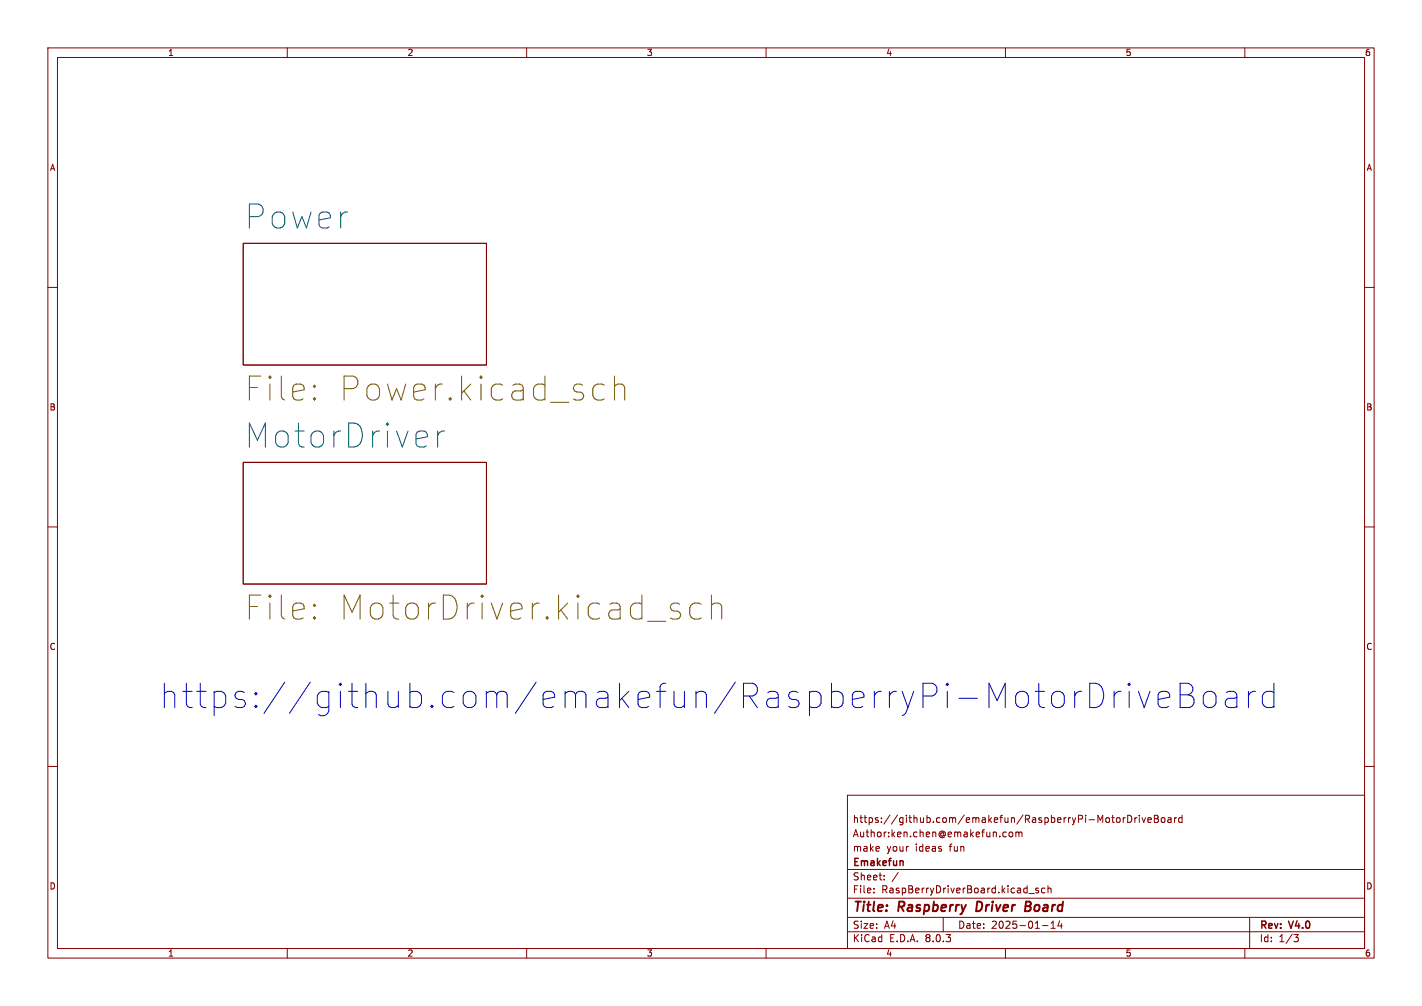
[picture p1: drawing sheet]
<svg xmlns="http://www.w3.org/2000/svg" width="297mm" height="210mm" viewBox="0 0 297 210" stroke-linecap="round" stroke-linejoin="round" font-family="sans-serif">
<g fill="none" stroke="#840000" stroke-width=".21">
<path d="M10 10h277v190h-277zM12 12h273v186h-273zM60 10v2M110 10v2M160 10v2M210 10v2M260 10v2M10 60h2M50.8 50.8h50.8v25.4h-50.8zM285 60h2M50.8 96.5h50.8v25.4h-50.8zM10 110h2"/>
<path d="M285 110h2M10 160h2M285 160h2M177 166h108v32h-108zM209.6 174.6h.6M209.6 173.8h.6M210.8 173.8l.2-.1 .5 .1v.6l-.1 .2-.4 .1-.2-.1zM212.2 173.8l.4-.1 .2 .2M212.2 173.7v1M212.8 173.9l.2-.2 .4 .1 .1 .9M212.8 173.9v.8M233.3 170.8l.4-.1 .3 .3-.2 .6h-.5"/>
<path d="M234.6 170.7v1M235 170.7l-.4 .3M235.5 170.2a.76 .76 0 0 1 .9 .7 .76 .76 0 0 1-.9 .8zM237 170.7v1M237.5 170.7l-.5 .3M238 170.2v.1M238 170.7v1M238.5 170.7l.4 1 .3-1M239.7 171.2l.8-.1-.1-.3-.4-.1-.3 .2 .1 .7h.6M241.1 170.2h.5l.3 .3-.3 .4 .3 .2 .1 .3-.3 .3h-.6zM241.1 170.9h.5M242.6 170.8l.2-.1 .4 .1 .1 .6-.1 .2-.4 .1-.2-.1z"/>
<path d="M244 170.8h.5l.1 .9M244.6 171.1h-.5l-.2 .2 .2 .4 .5-.1M245.3 170.7v1M245.7 170.7l-.4 .3M246.9 170.8l-.4-.1-.3 .3 .1 .6h.6M246.9 170.2v1.5M60 198v2M110 198v2M160 198v2M177 194.5h108M177 191.5h108M177 187.5h108"/>
<path d="M177 181.5h108M182.5 186.3v.1M182.5 185.5v.1M184.7 183.6v.1M184.7 182.8v.1M187.6 182.1l-1.3 2M197 191.5v3M210 198v2M214.9 186.5h1.1M216.9 185.5l-.4-.1-.2 .2 .1 .2 .5 .2v.3h-.6M217.7 193.2h1.2M218.2 185.5l-.4-.1-.3 .3 .2 .6h.5"/>
<path d="M218.9 185.5l.2-.1 .4 .1v.9M218.9 184.9v1.5M219.5 193.8h.9M219.5 192.7l.5-.4v1.5M221.3 192.2l-.3 1.1h.9M221.7 192.8v1M260 198v2M261 191.5v6.5M270.2 195.1h1l-.5 .6 .4 .1 .1 .5-.3 .3h-.4"/>
</g>
<path d="M204.1 188.2l-.2 2h.4M214.2 189.2h.7M214.9 189.2l.2 .1M215 188.2h-.7l-.2 2 .9-.1M215.1 189.1l-.2 .1" fill="none" stroke="#840000" stroke-width=".4"/>
<path d="M188.6 179.8v.9" fill="none" stroke="#840000" stroke-width=".3"/>
<g fill="none" stroke="#725600" stroke-width=".21">
<path d="M128.3 78.5v5M65.7 83l.2 .3-.2 .2M65.7 80.4l.2 .3-.2 .2M124.3 83.3l.5 .2h.9l.5-.2M124.3 80.4l.5-.2h.9l.5 .2M128.3 80.7a1.24 1.24 0 0 1 2.2 .2v2.6M65.7 128.8l.2 .2-.2 .2M65.7 126.1l.2 .3-.2 .2M140.7 127.6h.7l.5 .2 .3 .7-.3 .5-.5 .2h-.9M140.7 125.9h.7l.5 .2M146.4 126.1l-.4-.2h-1l-.7 .5-.2 .4v1.5l.4 .7 .5 .2h1l.4-.2M148.6 126.4a1.24 1.24 0 0 1 2.1 .2v2.6"/>
<path d="M148.6 124.2v5"/>
</g>
<path d="M91.4 90v3.3M92.8 90a1.28 1.28 0 0 0-1.4 .9" fill="none" stroke="#006464" stroke-width=".21"/>
<g fill="none" stroke="#0000c2" stroke-width=".21">
<path d="M220.6 144.3a1.38 1.38 0 0 1 1.7 1v1.4a1.38 1.38 0 0 1-1.7 1M224.5 144.3v3.4M225.9 144.3a1.3 1.3 0 0 0-1.4 1M227.6 142.6h1.2a2.32 2.32 0 0 1 1.7 2.9 2.22 2.22 0 0 1-2.9 2.2zM232.7 144.3v3.4M234.1 144.3a1.3 1.3 0 0 0-1.4 1M235.8 142.6v.5M235.8 144.3v3.4M235.8 142.6l-.2 .3 .2 .2M235.8 142.6l.3 .3-.3 .2M237.8 144.3l1.2 3.4 1.2-3.4M241.9 146l2.4-.5v-.5l-.2-.4-.5-.3h-1l-.5 .3-.2 .4v2l.2 .5 .5 .2h1l.5-.2"/>
<path d="M246.5 142.6h1.7a1.23 1.23 0 0 1 1 1.2 1.23 1.23 0 0 1-1 1.2 1.35 1.35 0 0 1 1.2 1.3 1.35 1.35 0 0 1-1 1.4h-1.9zM246.5 145h1.7M251.8 144.6a1.38 1.38 0 0 1 2.2 .7v1.4a1.38 1.38 0 0 1-1.4 1.1 1.38 1.38 0 0 1-1.3-1.1v-1.4zM256.2 144.6l.4-.3h1l.5 .3 .2 .4v2.7M258.3 145.5l-.4 .3h-1.3a1 1 0 0 0-.7 .9 1 1 0 0 0 .7 1h1.3l.4-.2M260.8 144.3v3.4M262.2 144.3a1.29 1.29 0 0 0-1.4 1M266.1 144.6l-.5-.3h-1l-.5 .3-.4 .7v1.4l.4 .8 .5 .2h1l.5-.2M266.1 142.6v5.1"/>
</g>
<text font-size="7.1" fill="#0000c2" x="33" y="148.3">https://github.com/emakefun/RaspberryPi-MotorDriveBoard</text>
<g font-size="7" fill="#006464">
<text x="50.8" y="48.2">Power</text>
<text x="50.8" y="93.9">MotorDriver</text>
</g>
<g font-size="7" fill="#725600">
<text x="50.8" y="83.7">File:</text>
<text x="70" y="83.7">Power.kicad_sch</text>
<text x="50.8" y="129.5">File:</text>
<text x="70" y="129.5">MotorDriver.kicad_sch</text>
</g>
<g font-size="2.8" fill="#840000">
<text x="178" y="190.9">Title:</text>
<text x="187.7" y="190.9">Raspberry</text>
<text x="204.7" y="190.9">Driver</text>
<text x="215.7" y="190.9">Board</text>
</g>
<g font-size="2.1" fill="#840000">
<text x="178" y="172">https://github.com/emakefun/RaspberryPi-MotorDriveBoard</text>
<text x="178" y="178">make</text>
<text x="178" y="175">Author:ken.chen@emakefun.com</text>
<text x="185.2" y="178">your</text>
<text x="191.2" y="178">ideas</text>
<text x="198.5" y="178">fun</text>
<text x="178" y="184">Sheet:</text>
<text x="178" y="181.2">Emakefun</text>
<text x="178" y="186.7">File:</text>
<text x="184.1" y="186.7">RaspBerryDriverBoard.kicad_sch</text>
<text x="178" y="196.9">KiCad</text>
<text x="178" y="194.1">Size:</text>
<text x="184.7" y="194.1">A4</text>
<text x="185.7" y="196.9">E.D.A.</text>
<text x="193.3" y="196.9">8.0.3</text>
<text x="200" y="194.1">Date:</text>
<text x="207" y="194.1">2025-01-14</text>
<text x="263" y="194.3">Rev:</text>
<text x="263" y="196.9">Id:</text>
<text x="267.1" y="196.9">1/3</text>
<text x="269.4" y="194.3">V4.0</text>
</g>
<g font-size="1.8" fill="#840000">
<text x="35" y="11.9">1</text>
<text x="85" y="11.9">2</text>
<text x="135" y="11.9">3</text>
<text x="185" y="11.9">4</text>
<text x="235" y="11.9">5</text>
<text x="285" y="11.9">6</text>
<text x="10.3" y="35.9">A</text>
<text x="285.3" y="35.9">A</text>
<text x="10.3" y="85.9">B</text>
<text x="285.3" y="85.9">B</text>
<text x="10.3" y="135.9">C</text>
<text x="285.3" y="135.9">C</text>
<text x="10.3" y="185.9">D</text>
<text x="285.3" y="185.9">D</text>
<text x="35" y="199.9">1</text>
<text x="85" y="199.9">2</text>
<text x="135" y="199.9">3</text>
<text x="185" y="199.9">4</text>
<text x="235" y="199.9">5</text>
<text x="285" y="199.9">6</text>
</g>
</svg>
